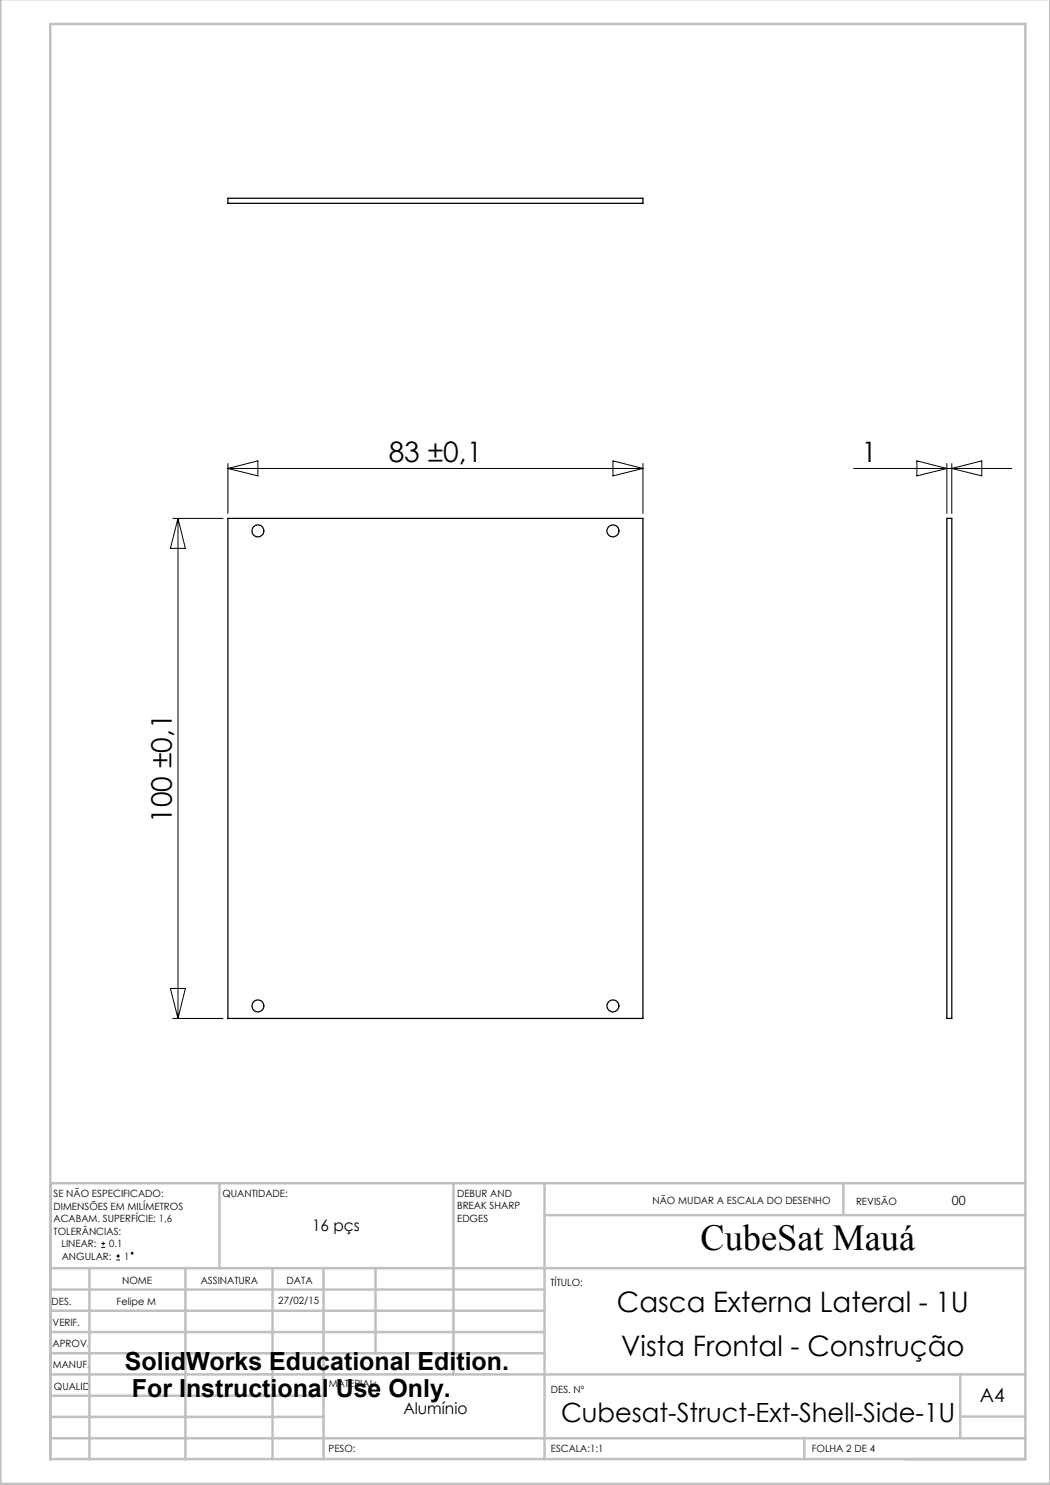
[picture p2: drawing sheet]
<svg xmlns="http://www.w3.org/2000/svg" width="210mm" height="297mm" viewBox="0 0 210 297" stroke-linecap="round" stroke-linejoin="round" font-family="sans-serif">
<g fill="none" stroke="#000" stroke-width=".2">
<path d="M45.6 92.7v10M45.6 93.7h83M45.6 93.7l6-1.5v3zM122.6 92.2l6 1.5-6 1.5zM128.6 92.7v10M170.7 93.7h31.7M183.4 92.2l6 1.5-6 1.5zM189.4 92.7v10M190.4 92.7v10M190.4 93.7l6-1.5v3zM34.6 103.7h10M35.6 103.7v100"/>
<path d="M35.6 103.7l1.5 6h-3zM34.1 197.7h3l-1.5 6zM34.6 203.7h10M20.2 249.5h.8M20.2 248.7h.8M20.6 248.4v.7M23.2 252h.8M23.2 251.2h.8M23.6 250.8v.8"/>
<circle cx="26.4" cy="250.6" r=".19"/>
</g>
<g fill="none" stroke="#c0c0c0" stroke-width=".5">
<path d="M.1 -.1v296.9h209.9v-296.9M10.1 4.8h195v287h-195zM43.9 236.6v17M90.7 236.6v38.3M108.9 236.6v55.3M168.7 236.6v6.3M205.1 236.6h-195v55.3M10.1 253.6h195M10.1 257.9h98.8M17.9 253.6v38.3M37.1 253.6v38.3M54.5 253.6v38.3"/>
<path d="M64.7 253.6v38.3M75.1 253.6v17M108.9 243h96.2M10.1 270.6h98.8M10.1 266.4h98.8M10.1 262.1h98.8M10.1 279.1h54.6M10.1 274.9h195M192.1 274.8v12.7M10.1 287.7h195M10.1 283.4h54.6M160.9 287.5v4.3"/>
<path d="M192.1 283.3h13"/>
</g>
<g fill="none" stroke="#000" stroke-width=".25">
<path d="M45.6 39.6h83v1.1h-83zM45.6 103.7h83v100h-83zM189.4 103.7h1v100h-1z"/>
<circle cx="51.6" cy="106.2" r="1.2"/>
<circle cx="122.6" cy="106.2" r="1.2"/>
<circle cx="51.6" cy="201.2" r="1.2"/>
<circle cx="122.6" cy="201.2" r="1.2"/>
</g>
<text font-size="7.3" x="140.1" y="249.9">CubeSat Mauá</text>
<g font-size="5.6">
<text x="77.7" y="92.4">83 ±0,1</text>
<text x="172.3" y="92.4">1</text>
<text x="34.4" y="164.6" transform="rotate(-90 34.4 164.6)">100 ±0,1</text>
<text x="123.4" y="262.3">Casca Externa Lateral - 1U</text>
<text x="124.3" y="271.2">Vista Frontal - Construção</text>
</g>
<text font-size="5.3" x="112.2" y="284.3">Cubesat-Struct-Ext-Shell-Side-1U</text>
<g font-size="5">
<text x="25" y="273.9">SolidWorks Educational Edition.</text>
<text x="26.4" y="279.4">For Instructional Use Only.</text>
</g>
<text font-size="3.9" x="196" y="280.4">A4</text>
<g font-size="3.2">
<text x="62.4" y="246.3">16 pçs</text>
<text x="80.7" y="282.8">Alumínio</text>
</g>
<text font-size="2.5" x="190.4" y="240.9">00</text>
<g font-size="2">
<text x="10.7" y="239.5">SE NÃO ESPECIFICADO:</text>
<text x="44.5" y="239.5">QUANTIDADE:</text>
<text x="91.4" y="239.4">DEBUR AND</text>
<text x="10.7" y="242">DIMENSÕES EM MILÍMETROS</text>
<text x="10.7" y="244.5">ACABAM. SUPERFÍCIE: 1,6</text>
<text x="91.4" y="241.9">BREAK SHARP</text>
<text x="91.4" y="244.4">EDGES</text>
<text x="130.5" y="240.8">NÃO MUDAR A ESCALA DO DESENHO</text>
<text x="171.2" y="241">REVISÃO</text>
<text x="10.7" y="247">TOLERÂNCIAS:</text>
<text x="12.3" y="249.5">LINEAR:</text>
<text x="12.3" y="252">ANGULAR:</text>
<text x="21.8" y="249.5">0.1</text>
<text x="24.8" y="252">1</text>
<text x="24.4" y="256.9">NOME</text>
<text x="40.1" y="256.8">ASSINATURA</text>
<text x="57.3" y="256.8">DATA</text>
<text x="110.1" y="257.1">TÍTULO:</text>
<text x="10.3" y="260.9">DES.</text>
<text x="23.3" y="261">Felipe M</text>
<text x="55.7" y="260.8">27/02/15</text>
<text x="10.5" y="269.3">APROV.</text>
<text x="10.5" y="265.2">VERIF.</text>
<text x="10.6" y="273.6">MANUF.</text>
<text x="10.8" y="278">QUALID</text>
<text x="65.8" y="277.4">MATERIAL:</text>
<text x="110.2" y="278.5">DES. Nº</text>
<text x="65.7" y="290.4">PESO:</text>
<text x="110.2" y="290.5">ESCALA:1:1</text>
<text x="162.4" y="290.4">FOLHA 2 DE 4</text>
</g>
</svg>
